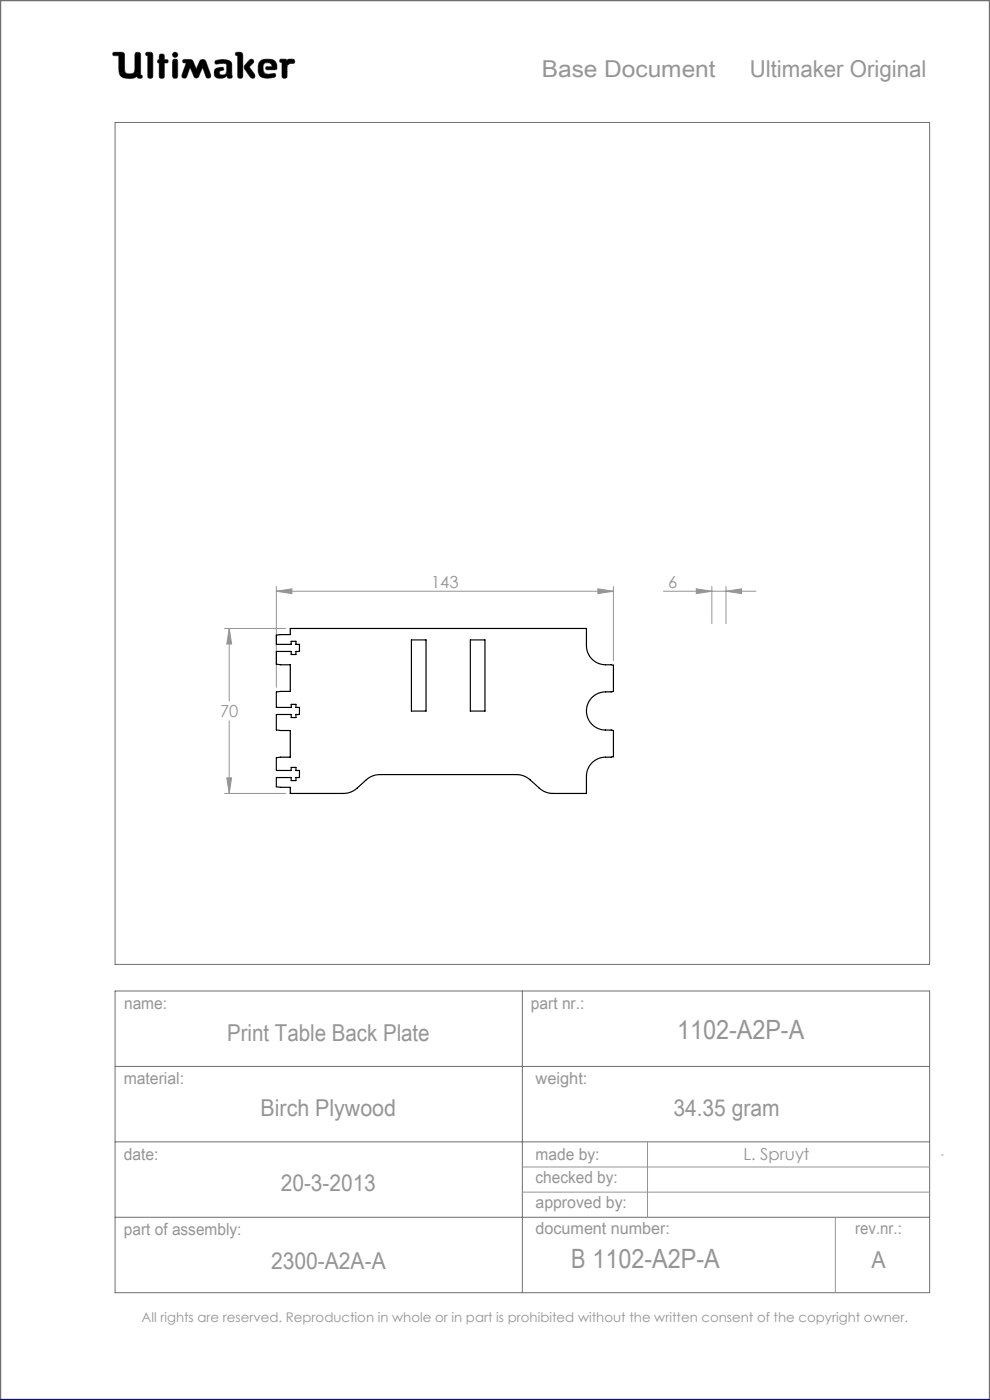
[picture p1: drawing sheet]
<svg xmlns="http://www.w3.org/2000/svg" width="210mm" height="297mm" viewBox="0 0 210 297" stroke-linecap="round" stroke-linejoin="round" font-family="sans-serif">
<g fill="none" stroke="#6f6f6f" stroke-width=".21">
<path d="M24 11.1h1.8l.5 .2 .2 4a1.62 1.62 0 0 0 2 0l.2-4a.65 .65 0 0 1 .7-.2 .65 .65 0 0 1 .4 .6v4.2l.3 .1-.1 .6a.65 .65 0 0 1-.9-.3 4 4 0 0 1-3 .2l-.6-.5-.2-.6-.1-3.6h-1.2l-.1-.3zM29.1 16.2v.1M31 11.1l1.2 .1 .2 .4v4.8a.59 .59 0 0 1-.7 .2 .59 .59 0 0 1-.4-.5v-4.3l-.4-.1zM33.8 13.4h.1M33.8 12.6h.1M33.8 12.6l-.3 .1-.1 .3 .1 .3 .3 .1M33.8 12.6v-1a.59 .59 0 0 1 .7-.1 .59 .59 0 0 1 .4 .5v.6l.6 .1a.4 .4 0 0 1 0 .6l-.6 .1-.1 3.1a.59 .59 0 0 1-.6 .1 .59 .59 0 0 1-.4-.5v-2.7M36.8 12.6h.7l.2 .5v3l-.2 .4-.3 .1-.4-.1-.2-.4v-3zM38.9 12.7l1.3-.1 .6 .2 .8 1.9 .9-2 .6-.1 .4 .1 1.2 3.2v.5l-.4 .2-.4-.1-.9-2.2-.9 2-.5 .3-.3-.2-1-2.1-.7 1.9-.3 .4-.5-.1-.2-.1v-.5l.9-2.6-.7-.1zM42.1 16.2h.1M45.7 12.9a3.6 3.6 0 0 1 3.3 .3l.2 .5v2.1a.53 .53 0 0 1-.2 .8l-.7-.1-.2-.4a1.97 1.97 0 0 1-2.5 .2 1.34 1.34 0 0 1 .4-1.8l1.3-.2 .1 .6a.74 .74 0 0 0-.9 .7 .95 .95 0 0 0 1.4 .1l.2-.6-.1-1.5a2.7 2.7 0 0 0-2 0l-.4-.2zM50.1 11.1l1.2 .1 .2 .4-.1 4.8a.59 .59 0 0 1-.6 .2 .59 .59 0 0 1-.4-.5v-4.3l-.4-.1z"/>
<path d="M52.9 12.8l.4-.2 .4 .1 .1 .4-.9 1.1 1.1 1.5 .1 .6-.2 .3h-.4a5.9 5.9 0 0 1-1.7-2.3l.2-.5zM56.6 14.8h.1M56.6 14.8l-.3-.3 .2-.3 1.2-.1-.2-.5a1.04 1.04 0 0 0-1.7 .5l.2 1.3 .8 .4M56.6 14.8h1.7l.4-.2a1.66 1.66 0 0 0-1.5-2l-1.7 .1a2.65 2.65 0 0 0-.3 3.5 3.5 3.5 0 0 0 3.2 .1l.1-.3-.2-.4-1.5 .2M56.8 15.8h.1M59.5 12.6h1.1l.3 .2a1.21 1.21 0 0 1 1.5-.1l.1 .6-1 .2-.6 .4-.1 2.5a.59 .59 0 0 1-.6 .2 .59 .59 0 0 1-.4-.5v-2.8l-.4-.2zM24.4 26h172.8v178.6h-172.8zM24.4 210.2h172.8v64h-172.8zM110.8 210.2v64M24.4 226.2h172.8M24.4 242.2h172.8M24.4 258.2h172.8"/>
<circle cx="37.2" cy="11.6" r=".56"/>
</g>
<path d="M0 297v-297h210v297" fill="none" stroke="#6f6f6f" stroke-width=".5"/>
<g fill="none" stroke="#959595" stroke-width=".21">
<path d="M47.6 133.3h13M48.6 133.3l.5 3.3h-1zM48.6 133.3v15.4M58.6 124.4v21.4M58.6 125.4h71.5M58.6 125.4l3.3-.5v1zM126.8 124.9l3.3 .5-3.3 .5zM130.1 124.4v15.7M140.7 125.4h19.7M147.7 124.9l3.3 .5-3.3 .5zM151 124.4v7.9M154 125.4l3.3-.5v1z"/>
<path d="M154 124.4v7.9M48.6 152.9v15.4M47.6 168.3h13M48.1 165h1l-.5 3.3zM110.8 247.6h86.4M110.8 252.9h86.4M137.4 242.2v16M177.2 258.2v16M199.7 245h.4"/>
</g>
<path d="M0 297h210" fill="none" stroke="#00f" stroke-width=".5"/>
<path d="M45.7 12.9l-.1 .4 .2 .3 1.7-.2 .6 .2-.1 1.8-.2 .4-.5 .1a.54 .54 0 0 1-.8-.5 .54 .54 0 0 1 .8-.5l.2-.1-.1-.4-.4-.1a1.31 1.31 0 0 0-1.5 .9 1.14 1.14 0 0 0 .3 1.2 1.14 1.14 0 0 0 1.2 .2l.8-.3a.23 .23 0 0 1 .3-.2 .23 .23 0 0 1 .2 .4 .58 .58 0 0 0 .8 .1 .58 .58 0 0 0 .1-.9v-2a1.32 1.32 0 0 0-1.7-1.1zM50 11.2v.5l.4 .1v4.5l.2 .3h.6l.3-.4v-4.7l-.4-.4zM53 12.7l-1.1 1.2-.1 .5 1.4 2.1 .6 .1 .3-.3v-.4l-1.2-1.7 .9-.9v-.4l-.3-.3zM55.1 13a2.66 2.66 0 0 0 .3 3.4l1.4 .2 1.3-.2 .4-.3-.2-.5-1.5 .2-.6-.2-.3-.4-.1-.9a.98 .98 0 0 1 .7-1 .98 .98 0 0 1 1.1 .5l.1 .3-1.2 .1-.1 .4 .2 .2h1.6a.49 .49 0 0 0 .5-.2 .49 .49 0 0 0 0-.6 1.57 1.57 0 0 0-2-1.4h-.9zM59.4 12.6v.5l.4 .2v3l.3 .3h.5l.3-.4v-2.3l.6-.4 .9-.1 .1-.6-.4-.3-.9 .1-.3 .2-.3-.2zM36.7 12.6l-.1 3.7 .2 .3h.6l.3-.4v-3.3l-.3-.3zM36.6 11.6a.56 .56 0 0 0 1.1 0 .56 .56 0 0 0-1.1 0zM33.9 11.6l-.1 1-.3 .2-.1 .3 .4 .3v3l.2 .2h.5l.3-.1 .1-.3v-2.8l.7-.1 .1-.4-.2-.2-.6-.1-.2-1.1zM31 11.2l-.1 .5 .4 .1 .1 4.5 .2 .3h.5l.3-.4v-4.7l-.4-.4zM38.8 12.7v.6h.7l-.9 2.7 .2 .5 .4 .1 .3-.2 .8-2.1 .9 2 .2 .2h.4l.3-.2 .9-2 .8 2.1 .5 .2 .4-.3v-.4l-1-2.8-.3-.4-.5-.1-.4 .2-.9 1.9-.9-2-.5-.1zM24 11.2l-.1 .3 .2 .3h1.1v2.7a1.73 1.73 0 0 0 2.1 2.1 2.42 2.42 0 0 0 1.8-.4l.3 .4h.6l.2-.3-.1-.3-.3-.1v-4.3l-.1-.3-.2-.2h-.6l-.3 .4v3.4a.89 .89 0 0 1-1.3 .8 .81 .81 0 0 1-.9-1.1l-.1-3.3-.5-.2z" fill-rule="evenodd" fill="#000"/>
<path d="M48.6 133.3l.5 3.3h-1zM48.1 165h1l-.5 3.3zM58.6 125.4l3.3-.5v1zM126.8 124.9l3.3 .5-3.3 .5zM154 125.4l3.3-.5v1zM147.7 124.9l3.3 .5-3.3 .5z" fill="#959595"/>
<path d="M58.6 134.8l3-.2v-1.3h62.8v3.7a4 4 0 0 0 4 4l1.7 .1v5.6l-.5 .1a4.3 4.3 0 0 0-5.1 3.3 4 4 0 0 0 3.9 4.8l1.7 .1v5.5l-.5 .1a4.3 4.3 0 0 0-5.2 3.6v4.1h-7.1a4.3 4.3 0 0 1-2.9-1.1l-1.9-1.8a4.3 4.3 0 0 0-2.9-1.1h-29a4.3 4.3 0 0 0-2.9 1.1l-2 1.8a4.3 4.3 0 0 1-2.9 1.1h-11.2v-1.3l-3-.1v-1.9h3.2v.6h1v-.6h.7v-1.5h-.7v-.7h-1v.7h-3.2v-2.7l3-.2v-5.6l-3-.1v-3.3h3.2v.6h1v-.6h.7v-1.5h-.7v-.7h-1v.7h-3.2v-3.3l3-.1v-5.7l-3-.1v-2.7h3.2v.7h1v-.7h.7v-1.5h-.7v-.6h-1v.6h-3.2zM87.3 135.8h3.1v15.1h-3.1zM99.8 135.8h3.1v15.1h-3.1z" fill="none" stroke="#000" stroke-width=".25"/>
<g font-size="5.6" fill="#959595">
<text x="143.6" y="220.3">1102-A2P-A</text>
<text x="121.1" y="269.1">B 1102-A2P-A</text>
</g>
<g font-size="4.9" fill="#959595">
<text x="114.9" y="16.3">Base Document</text>
<text x="159" y="16.3">Ultimaker Original</text>
<text x="48.2" y="220.9">Print Table Back Plate</text>
<text x="55.3" y="236.7">Birch Plywood</text>
<text x="142.8" y="236.7">34.35 gram</text>
<text x="59.6" y="252.7">20-3-2013</text>
<text x="57.5" y="269.3">2300-A2A-A</text>
<text x="184.9" y="269.1">A</text>
</g>
<g font-size="3.5" fill="#959595">
<text x="91.4" y="124.7">143</text>
<text x="141.7" y="124.7">6</text>
<text x="46.7" y="152.2">70</text>
<text x="26.3" y="214.1">name:</text>
<text x="112.6" y="214">part nr.:</text>
<text x="26.2" y="229.9">material:</text>
<text x="113.6" y="229.9">weight:</text>
<text x="26.3" y="246">date:</text>
<text x="113.6" y="246">made by:</text>
<text x="113.6" y="251.1">checked by:</text>
<text x="157.7" y="246.2">L. Spruyt</text>
<text x="113.6" y="256.3">approved by:</text>
<text x="26.3" y="262">part of assembly:</text>
<text x="113.6" y="261.8">document number:</text>
<text x="181.4" y="261.9">rev.nr.:</text>
</g>
<text font-size="2.8" fill="#959595" x="30" y="280.4">All rights are reserved. Reproduction in whole or in part is prohibited without the written consent of the copyright owner.</text>
</svg>
